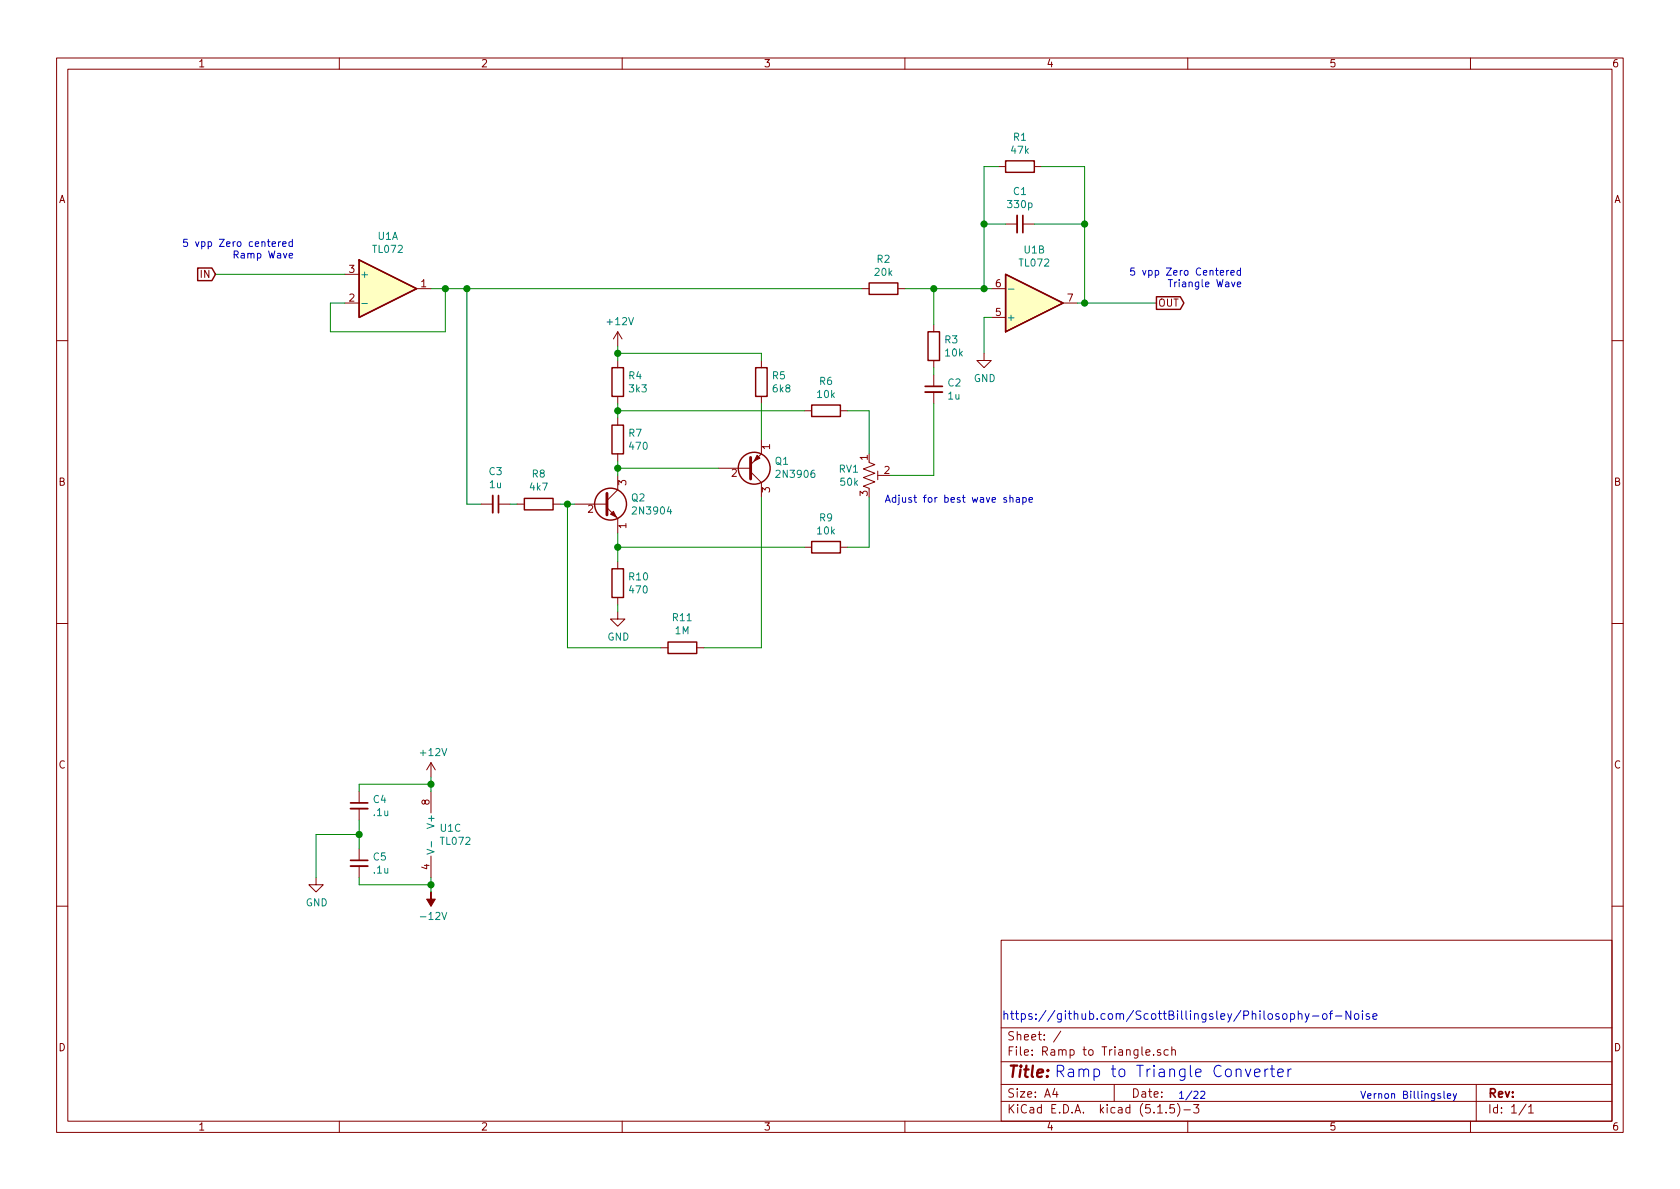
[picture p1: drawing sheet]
<svg xmlns="http://www.w3.org/2000/svg" width="297mm" height="210mm" viewBox="0 0 297 210" stroke-linecap="round" stroke-linejoin="round" font-family="sans-serif">
<g fill="none" stroke="#840000" stroke-width=".18">
<path d="M10 10.3h277v189.9h-277zM12 12.2h273v186.1h-273zM60 10.3v1.9M110 10.3v1.9M160 10.3v1.9M210 10.3v1.9M260 10.3v1.9M176.5 29.5h1.3M177.8 39.6h2M180.8 39.6h2.1M182.9 29.5h1.2M61 53.6h2.5"/>
<path d="M61 48.5h2.5M73.7 51h2.5M109.2 58.7l-.7 1.2M109.2 58.7v2.5M109.2 58.7l.8 1.2M152.4 51h1.3M158.7 51h1.3M165.1 57.4v1.3M175.3 51h2.5M175.3 56.1h2.5M188 53.6h2.5M10 60.2h2"/>
<path d="M109.2 63.7v1.3M109.2 70.1v1.3M109.2 73.9v1.3M134.6 77.7v2.6l-1.9 1.9M134.6 63.7v1.3M134.6 70.1v1.3M142.2 72.6h1.3M148.6 72.6h1.3M165.1 63.7v1.3M165.1 66.3v2M165.1 69.3v2.1M174 62.5v1.2h1.3l-1.3 1.3-1.3-1.3h1.3"/>
<path d="M285 60.2h2M85.1 89.1h2M88.1 89.1h2.1M91.4 89.1h1.3M97.8 89.1h1.3M101.6 89.1h5.7M107.3 89.8l1.9 1.9v2.5M109.2 80.3v1.2M109.2 84.1v2.5l-1.9 1.9M109.2 99.3v1.3M127 82.8h5.7M132.7 83.4l1.9 1.9v2.6"/>
<path d="M142.2 96.8h1.3M148.6 96.8h1.3M153.7 81.8l1 .4-2 .7 2 .8-2 .7 2 .8-2 .8 1 .4M155.2 83.3v1.5M155.2 84.1h1M10 110.3h2M109.2 108.2v1.3h1.3l-1.3 1.2-1.3-1.2h1.3M109.2 105.7v1.2M116.8 114.5h1.3M123.2 114.5h1.3M285 110.3h2M63.5 139.9v2.1"/>
<path d="M76.2 134.9v2.5M76.2 139.9v3.9M76.2 134.9l-.8 1.2M76.2 134.9l.8 1.2M55.9 155.2v1.3h1.2l-1.2 1.2-1.3-1.2h1.3M63.5 143v2M63.5 150.1v2M63.5 153.2v2M76.2 151.4v3.8M10 160.2h2M177 166.3h108v32h-108zM285 160.2h2"/>
<path d="M60 198.3v1.9M110 198.3v1.9M160 198.3v1.9M177 194.8h108M177 191.8h108M177 187.8h108M177 181.8h108M186.5 192.5l-.4 1h1M186.8 193v1M187.6 182.3l-1.3 2M197 191.8v3M202.6 186.1l.7-.1v-.3l-.5-.1-.2 .2 .1 .7h.6"/>
<path d="M204 186.5v.1M204.7 196.8h.8M205.2 185.7l-.4-.1-.2 .2 .1 .2 .5 .2v.3h-.6M206.2 196.7v.1M206.6 185.7l-.5-.1-.3 .3 .1 .6 .2 .1 .5-.1M207.2 185.7l.2-.1 .3 .1 .1 .9M207.2 185.1v1.5M207.6 195.3h-.7l-.1 .7 .2-.1 .5 .1 .2 .2-.1 .5-.2 .1-.6-.1M208.2 195.1a1.71 1.71 0 0 1 0 2.3M209.3 196.3h1.2M210 198.3v1.9M211 195.3h1l-.5 .6 .4 .1v.7l-.2 .1-.7-.1"/>
<path d="M260 198.3v1.9M261 191.8v6.5M269.8 195.2l-1.2 2M270.3 195.8l.4-.5v1.5M270.3 196.8h.8"/>
</g>
<path d="M64 53.7h1M178.3 51.1h1M75.5 150.2l1.3 .4-1.3 .4M76.3 148.8v1" fill="none" stroke="#008484" stroke-width=".18"/>
<g fill="#ffffc2" stroke="#ffffc2" stroke-width=".18">
<path d="M63.5 46l10.2 5-10.2 5.1z"/>
<path d="M177.8 48.5l10.2 5.1-10.2 5.1z"/>
</g>
<g fill="none" stroke="#840000" stroke-width=".25">
<path d="M177.8 28.4h5.1v2.1h-5.1zM35 47.4h2.5l.6 1.1-.6 1.1h-2.5zM63.5 46l10.2 5-10.2 5.1zM153.7 50h5v2.1h-5zM164.1 58.7h2v5h-2zM177.8 48.5l10.2 5.1-10.2 5.1zM204.5 52.5h4.2l.6 1.1-.6 1.1h-4.2zM108.2 65h2v5.1h-2zM108.2 75.2h2v5.1h-2zM133.6 65h2v5.1h-2zM143.5 71.6h5.1v2.1h-5.1zM92.7 88.1h5.1v2.1h-5.1z"/>
<path d="M143.5 95.8h5.1v2h-5.1zM108.2 100.6h2v5.1h-2zM118.1 113.5h5.1v2.1h-5.1z"/>
<circle cx="107.9" cy="89.1" r="2.82"/>
<circle cx="133.3" cy="82.8" r="2.82"/>
</g>
<path d="M179.8 38.1v3M163.6 69.3h3M87.1 87.6v3.1M62 153.2h3M62 143h3" fill="none" stroke="#840000" stroke-width=".33"/>
<path d="M180.8 38.1v3M163.6 68.3h3M88.1 87.6v3.1M62 152.1h3M62 142h3" fill="none" stroke="#840000" stroke-width=".3"/>
<g fill="#840000" stroke="#840000" stroke-width=".18">
<path d="M76.2 157.7v1.3h.8l-.8 1.3-.8-1.3h.8z"/>
<path d="M133.9 80.5l.5 .5-1.1 .5z"/>
<path d="M107.9 90.9l.6-.5 .5 1z"/>
</g>
<path d="M107.3 87.2v3.9M132.7 80.9v3.8" fill="none" stroke="#840000" stroke-width=".51"/>
<g fill="none" stroke="#008400" stroke-width=".18">
<path d="M174 39.6h3.8M176.5 29.5h-2.5v21.5M182.9 39.6h8.9M184.1 29.5h7.7v24.1M38.1 48.5h22.9M76.2 51h76.2M78.7 51v7.7h-20.3v-5.1h2.6M82.5 51v38.1h2.6M160 51h15.3M165.1 51v6.4M175.3 56.1h-1.3v6.4M190.5 53.6h14"/>
<path d="M109.2 62.5h25.4v1.2M109.2 61.2v2.5M109.2 71.4v2.5M109.2 72.6h33M134.6 71.4v6.3M149.9 72.6h3.8v7.7M165.1 65v1.3M165.1 71.4v12.7h-7.6M90.2 89.1h1.2M99.1 89.1h2.5M100.3 89.1v25.4h16.5M109.2 81.5v2.6"/>
<path d="M109.2 94.2v5.1M109.2 82.8h17.8M109.2 96.8h33M134.6 87.9v26.6h-10.1M153.7 87.9v8.9h-3.8M109.2 106.9v1.3M76.2 138.7h-12.7v1.2M76.2 137.4v2.5M63.5 145v5.1M63.5 155.2v1.3h12.7M63.5 147.6h-7.6v7.6M76.2 155.2v2.5"/>
</g>
<g fill="none" stroke="#0000c2" stroke-width=".18">
<path d="M33.1 42.3h-.6l-.1 .6 .2-.1 .5 .1v.6l-.2 .1-.5-.1M34.6 42.7l.3 .9 .3-.9M41.4 45h.6l.1-.5-.2-.1h-.5v1.2M51.7 42.8l-.4-.1-.2 .3 .1 .5h.5M51.7 42.3v1.3M200.6 47.4h-.6l-.1 .6 .5-.1 .2 .2v.3l-.2 .3-.5-.2M202 47.8l.3 .9 .3-.9M206.9 49.4v1.3M156.5 88.8l.5-1.3 .4 1.3M156.7 88.5h.6M158.4 88h-.4l-.2 .2 .1 .6h.5M158.4 87.5v1.3"/>
<path d="M159 88v1.1l-.3 .1M159 87.5v.2M181.9 88.4l.6-.1v-.3h-.4l-.2 .2 .1 .6h.5M177.5 179.4l.1-.1a.36 .36 0 0 1 .6 .2v.8M177.5 178.8v1.5M178.7 179.2h.5M178.9 178.8v1.2v.2l.3 .1M179.5 179.2h.6M179.7 178.8v1.2l.4 .3M180.6 179.3l.4-.1 .3 .3-.1 .7h-.6M180.6 179.2v1.5M182.4 179.3l-.3-.1-.2 .3v.2l.5 .1v.4h-.5"/>
<path d="M183.2 179.3v.2M184.9 178.7l-1.2 1.9M186.5 178.7l-1.3 1.9M187.7 179.2v1.3l-.2 .2h-.5M187.7 179.3l-.5-.1-.3 .3v.5l.2 .2h.6M239.5 179.4l.3-.2 .4 .2 .1 .6-.2 .2-.3 .1-.3-.2zM240.9 178.8v.1M240.9 179.2v1.1M242.1 179.3a.36 .36 0 0 0-.6 .2l.1 .2 .6 .3-.2 .3-.5-.1M242.7 179.8l.8-.2-.1-.3-.4-.1-.3 .3 .1 .7h.6M183.2 180.1v.2M186.9 189.4h.8a.54 .54 0 0 0 .4-.5 .54 .54 0 0 0-.4-.5h-.8v2"/>
<path d="M187.4 189.4l.7 1M189 189.1l.2-.1 .5 .1 .1 1.3M189.8 189.5l-.6 .1a.39 .39 0 0 0-.4 .4 .39 .39 0 0 0 .4 .4l.6-.1M190.8 189.2a.47 .47 0 0 1 .8 .1v1.1M190.8 189v1.4M208.6 193.3l.3-.3v1.2M208.6 194.2h.7M227.7 189v1.4M228.3 189l-.4 .1-.2 .3M240.6 193l.4 1.2 .5-1.2M256.9 193.4l.3 .8M257.5 193.4l-.4 1.1-.2 .2"/>
</g>
<g fill="#008400" stroke="#008400" stroke-width=".25">
<circle cx="191.8" cy="39.6" r=".51"/>
<circle cx="76.2" cy="138.7" r=".51"/>
<circle cx="100.3" cy="89.1" r=".51"/>
<circle cx="63.5" cy="147.6" r=".51"/>
<circle cx="191.8" cy="53.6" r=".51"/>
<circle cx="76.2" cy="156.5" r=".51"/>
<circle cx="109.2" cy="82.8" r=".51"/>
<circle cx="109.2" cy="62.5" r=".51"/>
<circle cx="174" cy="39.6" r=".51"/>
<circle cx="174" cy="51" r=".51"/>
<circle cx="78.7" cy="51" r=".51"/>
<circle cx="82.6" cy="51" r=".51"/>
<circle cx="109.2" cy="96.8" r=".51"/>
<circle cx="165.1" cy="51" r=".51"/>
<circle cx="109.2" cy="72.6" r=".51"/>
</g>
<text font-size="2.8" fill="#840000" x="178" y="190.5">Title:</text>
<text font-size="2.8" fill="#0000c2" x="191.8" y="190.5">Ramp to Triangle Converter</text>
<g font-size="2.1" fill="#840000">
<text x="178" y="184">Sheet: /</text>
<text x="178" y="186.7">File: Ramp to Triangle.sch</text>
<text x="178" y="196.9">KiCad E.D.A. kicad (5.1.5)-3</text>
<text x="178" y="194.1">Size: A4</text>
<text x="200" y="194.1">Date:</text>
<text x="263" y="194.1">Rev:</text>
<text x="263" y="196.9">Id: 1/1</text>
</g>
<text font-size="2.1" fill="#0000c2" x="188.5" y="180.3">https://github.com/ScottBillingsley/Philosophy-of-Noise</text>
<g font-size="1.8" fill="#840000">
<text x="35" y="11.9">1</text>
<text x="85" y="11.9">2</text>
<text x="135" y="11.9">3</text>
<text x="185" y="11.9">4</text>
<text x="235" y="11.9">5</text>
<text x="285" y="11.9">6</text>
<text x="10.4" y="35.9">A</text>
<text x="285.4" y="35.9">A</text>
<text x="35.5" y="49.1">IN</text>
<text x="61.7" y="53.3">2</text>
<text x="61.7" y="48.3">3</text>
<text x="74.4" y="50.8">1</text>
<text x="176" y="50.8">6</text>
<text x="188.7" y="53.3">7</text>
<text x="176" y="55.9">5</text>
<text x="204.7" y="54.2">OUT</text>
<text x="136.1" y="79.5" transform="rotate(-90 136.1 79.5)">1</text>
<text x="153.4" y="81.4" transform="rotate(-90 153.4 81.4)">1</text>
<text x="156.4" y="83.8">2</text>
<text x="10.4" y="85.9">B</text>
<text x="110.7" y="85.8" transform="rotate(-90 110.7 85.8)">3</text>
<text x="129.4" y="84.3">2</text>
<text x="136.1" y="87.1" transform="rotate(-90 136.1 87.1)">3</text>
<text x="153.4" y="87.7" transform="rotate(-90 153.4 87.7)">3</text>
<text x="285.4" y="85.9">B</text>
<text x="104" y="90.7">2</text>
<text x="110.7" y="93.4" transform="rotate(-90 110.7 93.4)">1</text>
<text x="10.4" y="135.9">C</text>
<text x="285.4" y="135.9">C</text>
<text x="75.9" y="142.3" transform="rotate(-90 75.9 142.3)">8</text>
<text x="75.9" y="153.8" transform="rotate(-90 75.9 153.8)">4</text>
<text x="10.4" y="185.9">D</text>
<text x="285.4" y="185.9">D</text>
<text x="35" y="199.9">1</text>
<text x="85" y="199.9">2</text>
<text x="135" y="199.9">3</text>
<text x="185" y="199.9">4</text>
<text x="235" y="199.9">5</text>
<text x="285" y="199.9">6</text>
</g>
<g font-size="1.8" fill="#008484">
<text x="178.9" y="27.2">47k</text>
<text x="179.2" y="24.9">R1</text>
<text x="179.2" y="34.5">C1</text>
<text x="178.3" y="36.8">330p</text>
<text x="66" y="44.7">TL072</text>
<text x="66.8" y="42.4">U1A</text>
<text x="155.1" y="46.5">R2</text>
<text x="180.3" y="47.1">TL072</text>
<text x="181.1" y="44.8">U1B</text>
<text x="63.6" y="49.1">+</text>
<text x="154.7" y="48.8">20k</text>
<text x="107.5" y="57.5">+12V</text>
<text x="177.9" y="56.8">+</text>
<text x="167.1" y="60.7">R3</text>
<text x="167.2" y="63">10k</text>
<text x="111.2" y="67.1">R4</text>
<text x="111.3" y="69.4">3k3</text>
<text x="136.6" y="67.1">R5</text>
<text x="136.7" y="69.4">6k8</text>
<text x="144.6" y="70.4">10k</text>
<text x="144.9" y="68.1">R6</text>
<text x="167.6" y="68.3">C2</text>
<text x="167.7" y="70.7">1u</text>
<text x="172.2" y="67.6">GND</text>
<text x="111.2" y="77.2">R7</text>
<text x="111.4" y="79.5">470</text>
<text x="137.1" y="82.2">Q1</text>
<text x="148.4" y="83.6">RV1</text>
<text x="86.5" y="84">C3</text>
<text x="86.6" y="86.3">1u</text>
<text x="93.8" y="86.8">4k7</text>
<text x="94.1" y="84.4">R8</text>
<text x="111.7" y="88.7">Q2</text>
<text x="137.6" y="84.5">2N3906</text>
<text x="148.7" y="85.9">50k</text>
<text x="112.2" y="91">2N3904</text>
<text x="144.6" y="94.5">10k</text>
<text x="144.9" y="92.2">R9</text>
<text x="111.3" y="102.6">R10</text>
<text x="111.4" y="104.9">470</text>
<text x="107.4" y="113.3">GND</text>
<text x="119" y="109.8">R11</text>
<text x="119.4" y="112.2">1M</text>
<text x="74.5" y="133.7">+12V</text>
<text x="66" y="142">C4</text>
<text x="66.1" y="144.3">.1u</text>
<text x="76.8" y="146.1" transform="rotate(-90 76.8 146.1)">V+</text>
<text x="77.9" y="147.1">U1C</text>
<text x="78" y="149.4">TL072</text>
<text x="66" y="152.2">C5</text>
<text x="66.1" y="154.5">.1u</text>
<text x="54.1" y="160.3">GND</text>
<text x="74.7" y="162.7">-12V</text>
</g>
<g font-size="1.8" fill="#0000c2">
<text x="35.3" y="43.7">5 vpp Zero centered</text>
<text x="42" y="45.7">Ramp Wave</text>
<text x="202.6" y="48.7">5 vpp Zero Centered</text>
<text x="207.7" y="50.8">Triangle Wave</text>
<text x="160" y="88.9">Adjust for best wave shape</text>
<text x="209.9" y="194.3">1/22</text>
<text x="242.4" y="194.3">Vernon Billingsley</text>
</g>
</svg>
